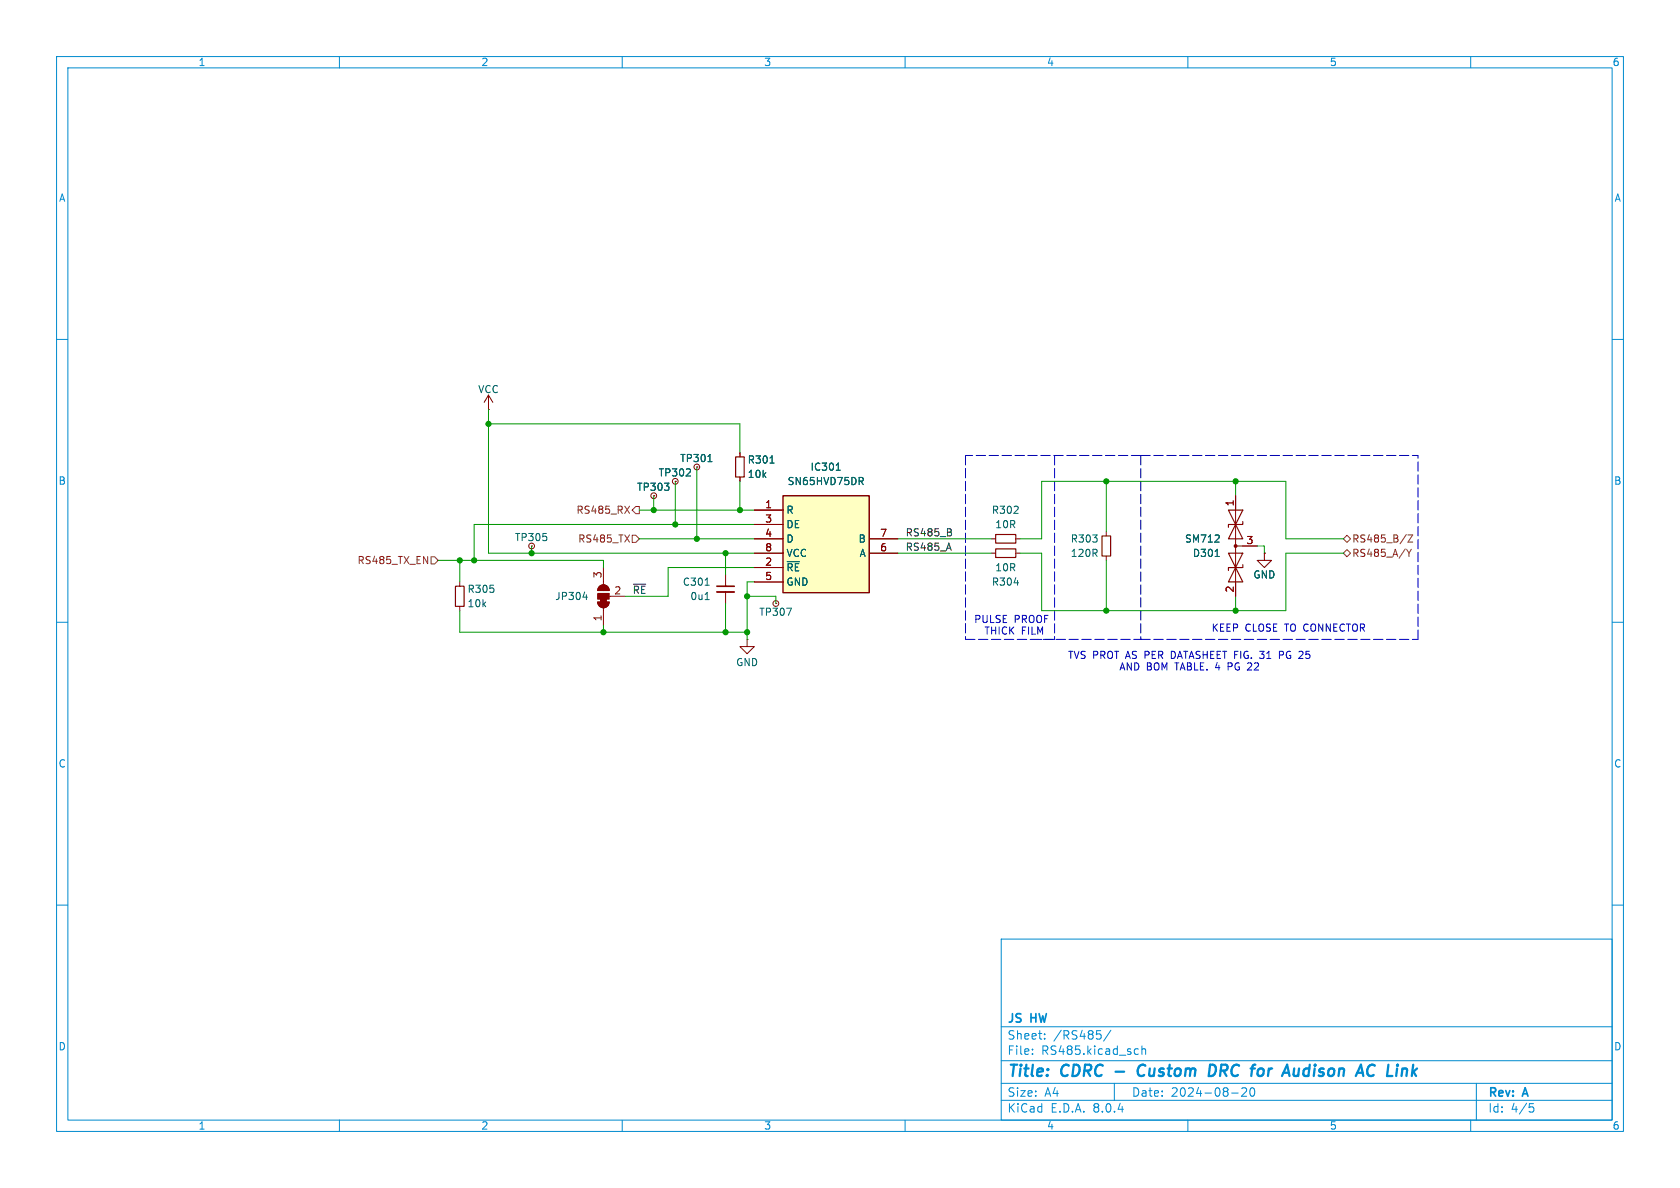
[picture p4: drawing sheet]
<svg xmlns="http://www.w3.org/2000/svg" width="297mm" height="210mm" viewBox="0 0 297 210" stroke-linecap="round" stroke-linejoin="round" font-family="sans-serif">
<g fill="none" stroke="#008bce" stroke-width=".18">
<path d="M10 10h277v190h-277zM12 12h273v186h-273zM60 10v2M110 10v2M160 10v2M210 10v2M260 10v2M10 60h2M285 60h2M10 110h2M285 110h2M10 160h2"/>
<path d="M285 160h2M177 166h108v32h-108zM60 198v2M110 198v2M160 198v2M177 194.5h108M177 191.5h108M177 187.5h108M177 181.5h108M182.5 186.3v.1M182.5 185.5v.1M184.7 183.6v.1"/>
<path d="M184.7 182.8v.1M193.9 182.2h.7M194.5 182.8l.2 .3-.2 .5M196.4 182.1l-1.3 2M197 191.5v3M200.8 185.4l.4 .1M201.2 186.3l-.4 .1M201.9 185.5l.2-.1 .4 .1v.9M201.9 184.9v1.5M210 198v2M217.7 193.2h1.2M219.5 192.4l.6-.1 .2 .1 .1 .3-.9 1.1h.9"/>
<path d="M221.2 192.4l.1-.1a.81 .81 0 0 1 .6 .6 .81 .81 0 0 1-.3 .8l-.1 .1a.81 .81 0 0 1-.6-.6 .81 .81 0 0 1 .3-.8zM260 198v2M261 191.5v6.5M270.4 195.1h.7M270.5 195.7h.4l.3 .3-.2 .5-.5 .1"/>
</g>
<path d="M197.2 189.4h1.5M202.1 188.2a1.13 1.13 0 0 0-.9 .7 1.13 1.13 0 0 0 .2 1.2l.3 .1 .5-.1M213.9 188.2h.5a1.08 1.08 0 0 1 .6 1.1 1.08 1.08 0 0 1-.8 .9M223.3 189.1v.7M229.5 190l-.1 .1M229.7 188.9l-.2 1.3" fill="none" stroke="#008bce" stroke-width=".4"/>
<g fill="none" stroke="#840000" stroke-width=".18">
<path d="M86.4 72.4h.1M86.4 69.9l-.8 1.2M86.4 69.9v2.5M86.4 69.9l.7 1.2M119.4 85.1h.1M137.2 106.7h.1"/>
<circle cx="119.4" cy="85.1" r=".51"/>
<circle cx="137.2" cy="106.7" r=".51"/>
</g>
<path d="M139.1 107.5h.8l-.5 1.3" fill="none" stroke="#006464" stroke-width=".18"/>
<path d="M138.4 87.6h15.3v17.2h-15.3z" fill="#ffffc2"/>
<path d="M138.4 87.6h15.3v17.2h-15.3z" fill="none" stroke="#840000" stroke-width=".25"/>
<g fill="none" stroke="#840000" stroke-width=".18">
<path d="M94 96.5h.1M115.6 87.6h.1M119.4 85.1h.1M123.2 82.6h.1M130.8 80v.8M130.8 84.3v.8M133.3 90.2h5.1M133.3 92.7h5.1M133.3 95.3h5.1M133.3 97.8h5.1M153.7 95.3h5M153.7 97.8h5"/>
<path d="M175.3 95.3h.7M175.3 97.8h.7M179.6 95.3h.7M179.6 97.8h.7M195.6 94v.7M195.6 98.3v.8M218.4 96.5h3.8M218.4 87.6v17.8M223.5 97.8v1.3h1.3l-1.3 1.2-1.3-1.2h1.3M223.5 97.8h.1M81.3 102.9v.7M81.3 107.2v.8"/>
<path d="M105.7 106.4h2a1.02 1.02 0 0 1-1 1 1.02 1.02 0 0 1-1-1zM106 103.7a1.02 1.02 0 0 1 1.1-.2 1.02 1.02 0 0 1 .6 .9h-2zM106.7 100.3v3.1M106.7 107.4v3.1M107.7 105.4h2.8M128.3 101.6v2M128.3 104.6v2.1M132.1 113v1.3h1.2l-1.2 1.3-1.3-1.3h1.3M132.1 113h.1M133.3 100.3h5.1M133.3 102.9h5.1"/>
<circle cx="94" cy="96.5" r=".51"/>
<circle cx="115.6" cy="87.6" r=".51"/>
<circle cx="123.2" cy="82.6" r=".51"/>
</g>
<g fill="none" stroke="#006464" stroke-width=".18">
<path d="M125.2 81.6h.7M136.1 81.9h.7M147.8 83.1h.8M148.1 82l.1-.1v1.2M152.2 85.1l.4 .6M152.4 84.4l.2 .2v.3l-.2 .2M214.8 95.8h.7M214.8 98.4h.7M215.5 94.7v.4M103.1 105.6h.7M103.7 105.1v.9M124.7 103.5h.7"/>
<path d="M124.7 106h.7M179.3 103h.8"/>
</g>
<path d="M130 80.8h1.6v3.5h-1.6zM176 97h3.6v1.6h-3.6zM176 94.5h3.6v1.5h-3.6zM194.8 94.7h1.5v3.6h-1.5zM217.2 90.2h2.5l-2.5 5.1h2.5zM217.2 97.8l2.5 5.1h-2.5l2.5-5.1zM219.7 92.2v.5h-2.5v.5M219.7 99.8v.5h-2.5v.5M80.5 103.6h1.5v3.6h-1.5z" fill="none" stroke="#840000" stroke-width=".2"/>
<g fill="#840000" stroke="#840000" stroke-width=".18">
<path d="M106.2 105.9h1v.5h-1z"/>
<path d="M105.7 106.4h2a1.02 1.02 0 0 1-1 1 1.02 1.02 0 0 1-1-1z"/>
<path d="M105.7 104.9h2v1h-2z"/>
<path d="M106 103.7a1.02 1.02 0 0 1 1.1-.2 1.02 1.02 0 0 1 .6 .9h-2z"/>
<circle cx="218.4" cy="96.5" r=".25"/>
</g>
<path d="M126.7 104.6h3.1" fill="none" stroke="#840000" stroke-width=".33"/>
<path d="M126.7 103.6h3.1" fill="none" stroke="#840000" stroke-width=".3"/>
<path d="M76.2 98.4h.6l.7 .7-.7 .6h-.6zM110.4 89.5l.9 1.2M111.3 89.5l-.9 1.2M111.8 94.6h.6l.6 .7-.6 .6h-.6zM112.4 89.5h.6v1.3h-.6l-.6-.6zM237.5 95.3l.6-.7 .7 .7-.7 .6zM238.1 97.2l.7 .6-.7 .6-.6-.6zM248.7 97.1l.4 .7M248.9 94.6h.9l-.9 1.2h.9M249.1 97.8v.6M249.5 97.1l-.4 .7" fill="none" stroke="#725600" stroke-width=".18"/>
<path d="M168.1 94.1l.1 .2-.1 .4M168.1 93.6v.4" fill="none" stroke="#0f0f0f" stroke-width=".18"/>
<path d="M222.7 115.1h.8l-.5 .5h.2M222.7 116.3l.5 .1M226.8 115.2l-.6-.1v1.3M226.8 115.7l-.6 .1" fill="none" stroke="#0000c2" stroke-width=".18"/>
<path d="M170.7 80.5v32.5M186.4 80.5v32.5M201.7 80.5h49M201.7 80.5v32.5M201.7 80.5h-31M170.7 113h31.2M186.4 113h-2.5M201.7 113h49M250.7 113v-32.5" fill="none" stroke="#0000c2" stroke-width=".18" stroke-dasharray="1.7 .6"/>
<g fill="none" stroke="#009600" stroke-width=".18">
<path d="M86.4 74.9h44.4v5.1M86.4 72.4v25.4h46.9M77.5 99.1h29.2v1.2M81.3 99.1v3.8M94 96.5v1.3M113 90.2h20.3M113 95.3h20.3M115.6 87.6v2.6M119.4 85.1v7.6M123.2 82.6v12.7M128.3 97.8v3.8M130.8 85.1v5.1"/>
<path d="M133.3 92.7h-49.5v6.4M158.7 97.8h16.6M158.7 95.3h16.6M180.3 97.8h3.8v10.2h43.2v-10.2h10.2M180.3 95.3h3.8v-10.2h43.2v10.2h10.2M195.6 85.1v8.9M195.6 99.1v8.9M218.4 85.1v2.5M222.2 96.5h1.3v1.3M81.3 108v3.8h50.8M106.7 110.5v1.3M128.3 106.7v5.1"/>
<path d="M132.1 105.4h5.1v1.3M133.3 102.9h-1.2v10.1M133.3 100.3h-15.2v5.1h-7.6M218.4 105.4v2.6"/>
</g>
<g fill="#009600" stroke="#009600" stroke-width=".18">
<circle cx="132.1" cy="105.4" r=".46"/>
<circle cx="132.1" cy="111.8" r=".46"/>
<circle cx="123.2" cy="95.3" r=".46"/>
<circle cx="130.8" cy="90.2" r=".46"/>
<circle cx="119.4" cy="92.7" r=".46"/>
<circle cx="195.6" cy="108" r=".46"/>
<circle cx="128.3" cy="97.8" r=".46"/>
<circle cx="115.6" cy="90.2" r=".46"/>
<circle cx="128.3" cy="111.8" r=".46"/>
<circle cx="195.6" cy="85.1" r=".46"/>
<circle cx="218.4" cy="85.1" r=".46"/>
<circle cx="218.4" cy="108" r=".46"/>
<circle cx="106.7" cy="111.8" r=".46"/>
<circle cx="94" cy="97.8" r=".46"/>
<circle cx="83.8" cy="99.1" r=".46"/>
<circle cx="81.3" cy="99.1" r=".46"/>
<circle cx="86.4" cy="74.9" r=".46"/>
</g>
<g font-size="2.8" fill="#008bce">
<text x="178" y="190.9">Title:</text>
<text x="187.7" y="190.9">CDRC</text>
<text x="202.8" y="190.9">Custom</text>
<text x="216.2" y="190.9">DRC</text>
<text x="224.5" y="190.9">for</text>
<text x="231" y="190.9">Audison</text>
<text x="244.8" y="190.9">AC Link</text>
</g>
<g font-size="2.1" fill="#008bce">
<text x="178" y="184">Sheet:</text>
<text x="178" y="181.2">JS</text>
<text x="182.3" y="181.2">HW</text>
<text x="186.2" y="184">/RS485/</text>
<text x="178" y="186.7">File:</text>
<text x="184.1" y="186.7">RS485.kicad_sch</text>
<text x="178" y="196.9">KiCad</text>
<text x="178" y="194.1">Size:</text>
<text x="184.7" y="194.1">A4</text>
<text x="185.7" y="196.9">E.D.A.</text>
<text x="193.3" y="196.9">8.0.4</text>
<text x="200" y="194.1">Date:</text>
<text x="207" y="194.1">2024-08-20</text>
<text x="263" y="194.3">Rev:</text>
<text x="263" y="196.9">Id:</text>
<text x="267.1" y="196.9">4/5</text>
<text x="269.4" y="194.3">A</text>
</g>
<g font-size="1.8" fill="#008bce">
<text x="35" y="11.9">1</text>
<text x="85" y="11.9">2</text>
<text x="135" y="11.9">3</text>
<text x="185" y="11.9">4</text>
<text x="235" y="11.9">5</text>
<text x="285" y="11.9">6</text>
<text x="10.3" y="35.9">A</text>
<text x="285.3" y="35.9">A</text>
<text x="10.3" y="85.9">B</text>
<text x="285.3" y="85.9">B</text>
<text x="10.3" y="135.9">C</text>
<text x="285.3" y="135.9">C</text>
<text x="10.3" y="185.9">D</text>
<text x="285.3" y="185.9">D</text>
<text x="35" y="199.9">1</text>
<text x="85" y="199.9">2</text>
<text x="135" y="199.9">3</text>
<text x="185" y="199.9">4</text>
<text x="235" y="199.9">5</text>
<text x="285" y="199.9">6</text>
</g>
<g font-size="1.8" fill="#006464">
<text x="84.4" y="69.7">VCC</text>
<text x="120.2" y="81.9">TP301</text>
<text x="132.1" y="82.1">R301</text>
<text x="143.2" y="83.4">IC301</text>
<text x="112.5" y="87">TP303</text>
<text x="116.3" y="84.4">TP302</text>
<text x="132.1" y="84.7">10k</text>
<text x="139.1" y="86">SN65HVD75DR</text>
<text x="90.9" y="95.9">TP305</text>
<text x="138.9" y="91">R</text>
<text x="138.9" y="93.6">DE</text>
<text x="175.2" y="91">R302</text>
<text x="175.9" y="93.6">10R</text>
<text x="138.9" y="101.2">~{RE}</text>
<text x="138.9" y="96.1">D</text>
<text x="138.9" y="98.7">VCC</text>
<text x="151.7" y="96.1">B</text>
<text x="151.9" y="98.7">A</text>
<text x="175.9" y="101.2">10R</text>
<text x="189.2" y="96.1">R303</text>
<text x="189.2" y="98.7">120R</text>
<text x="209.4" y="96.1">SM712</text>
<text x="210.8" y="98.7">D301</text>
<text x="82.6" y="105">R305</text>
<text x="82.6" y="107.5">10k</text>
<text x="98.1" y="106.3">JP304</text>
<text x="120.6" y="103.7">C301</text>
<text x="121.9" y="106.3">0u1</text>
<text x="138.9" y="103.7">GND</text>
<text x="175.2" y="103.7">R304</text>
<text x="221.5" y="102.5">GND</text>
<text x="134.1" y="109.1">TP307</text>
<text x="130" y="118">GND</text>
</g>
<g font-size="1.8" fill="#a90000">
<text x="135.2" y="89.9">1</text>
<text x="218.2" y="89.6" transform="rotate(-90 218.2 89.6)">1</text>
<text x="135.2" y="92.5">3</text>
<text x="135.2" y="95">4</text>
<text x="155.5" y="95">7</text>
<text x="135.2" y="100.1">2</text>
<text x="135.2" y="97.5">8</text>
<text x="155.5" y="97.5">6</text>
<text x="220.3" y="96.3">3</text>
<text x="106.4" y="102.3" transform="rotate(-90 106.4 102.3)">3</text>
<text x="108.5" y="105.2">2</text>
<text x="135.2" y="102.6">5</text>
<text x="218.2" y="104.8" transform="rotate(-90 218.2 104.8)">2</text>
<text x="106.4" y="109.9" transform="rotate(-90 106.4 109.9)">1</text>
</g>
<g font-size="1.8" fill="#725600">
<text x="101.8" y="91">RS485_RX</text>
<text x="63.1" y="99.9">RS485_TX_EN</text>
<text x="102.1" y="96.1">RS485_TX</text>
<text x="239" y="98.7">RS485_A/Y</text>
<text x="239" y="96.1">RS485_B/Z</text>
</g>
<g font-size="1.8" fill="#0f0f0f">
<text x="160" y="94.9">RS485_B</text>
<text x="160" y="97.4">RS485_A</text>
<text x="111.8" y="105.1">~{RE}</text>
</g>
<g font-size="1.8" fill="#0000c2">
<text x="172.1" y="110.3">PULSE</text>
<text x="173.9" y="112.4">THICK</text>
<text x="179.3" y="110.3">PROOF</text>
<text x="180.5" y="112.4">FILM</text>
<text x="214.1" y="111.9">KEEP</text>
<text x="220.1" y="111.9">CLOSE TO CONNECTOR</text>
<text x="188.7" y="116.7">TVS PROT AS PER DATASHEET FIG.</text>
<text x="197.8" y="118.7">AND BOM TABLE. 4</text>
<text x="217.5" y="118.7">PG 22</text>
<text x="223.6" y="116.7">31</text>
<text x="227.2" y="116.7">PG 25</text>
</g>
</svg>
